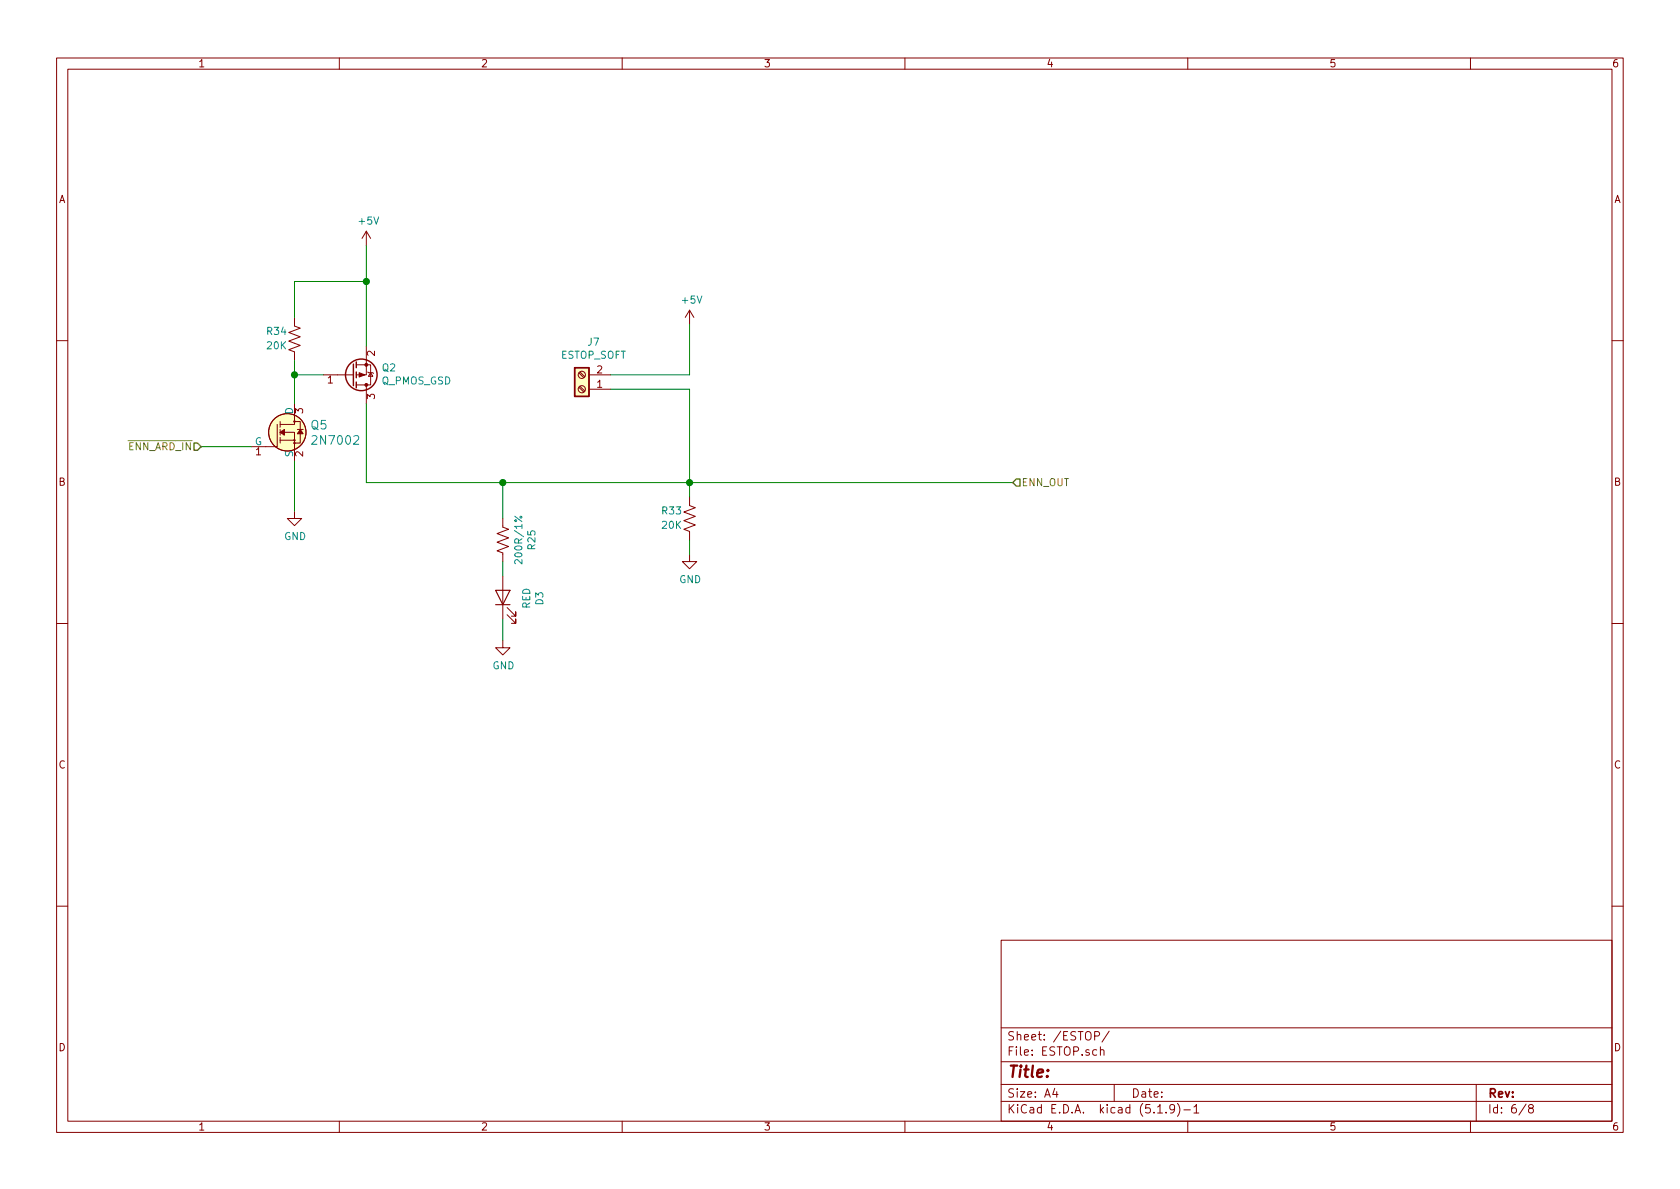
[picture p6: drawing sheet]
EESchema Schematic File Version 4
EELAYER 30 0
EELAYER END
$Descr A4 11693 8268
encoding utf-8
Sheet 6 8
Title ""
Date ""
Rev ""
Comp ""
Comment1 ""
Comment2 ""
Comment3 ""
Comment4 ""
$EndDescr
Text HLabel 7050 3350 2    50   Input ~ 0
ENN_OUT
Text HLabel 1400 3100 0    50   Input ~ 0
~ENN_ARD_IN
Wire Wire Line
	2050 2600 2250 2600
$Comp
L MMTK-rescue:Q_PMOS_GSD-Device-MMTK-rescue Q?
U 1 1
P 2450 2600
AR Path="/5F79773F" Ref="Q?"  Part="1" 
AR Path="/5F791A23/5F79773F" Ref="Q2"  Part="1" 
F 0 "Q2" H 2655 2554 50  0000 L CNN
F 1 "Q_PMOS_GSD" H 2655 2645 50  0000 L CNN
F 2 "Package_TO_SOT_SMD:SOT-23" H 2650 2700 50  0001 C CNN
F 3 "~" H 2450 2600 50  0001 C CNN
	1    2450 2600
	1    0    0    1   
$EndComp
$Comp
L MMTK-rescue:+5V-power-MMTK-rescue #PWR?
U 1 1
P 2550 1700
AR Path="/5F797738" Ref="#PWR?"  Part="1" 
AR Path="/5F791A23/5F797738" Ref="#PWR0150"  Part="1" 
F 0 "#PWR0150" H 2550 1550 50  0001 C CNN
F 1 "+5V" H 2565 1873 50  0000 C CNN
F 2 "" H 2550 1700 50  0001 C CNN
F 3 "" H 2550 1700 50  0001 C CNN
	1    2550 1700
	1    0    0    -1  
$EndComp
Wire Wire Line
	2550 2800 2550 3350
Wire Wire Line
	2550 3350 3500 3350
$Comp
L MMTK-rescue:Screw_Terminal_01x02-Connector-MMTK-rescue J7
U 1 1
P 4050 2700
F 0 "J7" H 3968 2375 50  0000 C CNN
F 1 "ESTOP_SOFT" H 3968 2466 50  0000 C CNN
F 2 "TerminalBlock_Phoenix:TerminalBlock_Phoenix_PT-1,5-2-3.5-H_1x02_P3.50mm_Horizontal" H 4050 2700 50  0001 C CNN
F 3 "~" H 4050 2700 50  0001 C CNN
	1    4050 2700
	-1   0    0    1   
$EndComp
Wire Wire Line
	4250 2700 4800 2700
Wire Wire Line
	4800 2700 4800 3350
Connection ~ 4800 3350
$Comp
L MMTK-rescue:+5V-power-MMTK-rescue #PWR?
U 1 1
P 4800 2250
AR Path="/5F79EA8F" Ref="#PWR?"  Part="1" 
AR Path="/5F791A23/5F79EA8F" Ref="#PWR0151"  Part="1" 
F 0 "#PWR0151" H 4800 2100 50  0001 C CNN
F 1 "+5V" H 4815 2423 50  0000 C CNN
F 2 "" H 4800 2250 50  0001 C CNN
F 3 "" H 4800 2250 50  0001 C CNN
	1    4800 2250
	1    0    0    -1  
$EndComp
Wire Wire Line
	4800 2250 4800 2600
Wire Wire Line
	4800 2600 4250 2600
$Comp
L MMTK-rescue:GND-power-MMTK-rescue #PWR?
U 1 1
P 4800 3850
AR Path="/5F7781FA/5F7BF223" Ref="#PWR?"  Part="1" 
AR Path="/5F7BF223" Ref="#PWR?"  Part="1" 
AR Path="/5F791A23/5F7BF223" Ref="#PWR0152"  Part="1" 
F 0 "#PWR0152" H 4800 3600 50  0001 C CNN
F 1 "GND" H 4805 3677 50  0000 C CNN
F 2 "" H 4800 3850 50  0001 C CNN
F 3 "" H 4800 3850 50  0001 C CNN
	1    4800 3850
	1    0    0    -1  
$EndComp
Wire Wire Line
	4800 3850 4800 3750
Wire Wire Line
	4800 3450 4800 3350
$Comp
L MMTK-rescue:LED-Device-MMTK-rescue D?
U 1 1
P 3500 4150
AR Path="/5F700C8F/5F91E4E1" Ref="D?"  Part="1" 
AR Path="/5F791A23/5F91E4E1" Ref="D3"  Part="1" 
AR Path="/5F91E4E1" Ref="D3"  Part="1" 
F 0 "D3" H 3493 3895 50  0000 C CNN
F 1 "RED" H 3493 3986 50  0000 C CNN
F 2 "LED_SMD:LED_0603_1608Metric" H 3500 4150 50  0001 C CNN
F 3 "~" H 3500 4150 50  0001 C CNN
	1    3500 4150
	0    -1   -1   0   
$EndComp
Wire Wire Line
	3500 3900 3500 4000
Wire Wire Line
	3500 4300 3500 4450
$Comp
L MMTK-rescue:R_US-Device-MMTK-rescue R?
U 1 1
P 3500 3750
AR Path="/5F6F52D9/5F91E4E9" Ref="R?"  Part="1" 
AR Path="/5F91E4E9" Ref="R?"  Part="1" 
AR Path="/5F791A23/5F91E4E9" Ref="R25"  Part="1" 
AR Path="/5F700C8F/5F91E4E9" Ref="R?"  Part="1" 
F 0 "R25" V 3295 3750 50  0000 C CNN
F 1 "200R/1%" V 3386 3750 50  0000 C CNN
F 2 "Resistor_SMD:R_0603_1608Metric" V 3540 3740 50  0001 C CNN
F 3 "~" H 3500 3750 50  0001 C CNN
	1    3500 3750
	-1   0    0    1   
$EndComp
Wire Wire Line
	3500 3600 3500 3350
Connection ~ 3500 3350
Wire Wire Line
	3500 3350 4800 3350
$Comp
L MMTK-rescue:GND-power-MMTK-rescue #PWR?
U 1 1
P 3500 4450
AR Path="/5F7781FA/5F91F147" Ref="#PWR?"  Part="1" 
AR Path="/5F91F147" Ref="#PWR?"  Part="1" 
AR Path="/5F791A23/5F91F147" Ref="#PWR0157"  Part="1" 
F 0 "#PWR0157" H 3500 4200 50  0001 C CNN
F 1 "GND" H 3505 4277 50  0000 C CNN
F 2 "" H 3500 4450 50  0001 C CNN
F 3 "" H 3500 4450 50  0001 C CNN
	1    3500 4450
	1    0    0    -1  
$EndComp
$Comp
L MMTK-rescue:R_US-Device-MMTK-rescue R?
U 1 1
P 4800 3600
AR Path="/5F6A985A/5F9260F5" Ref="R?"  Part="1" 
AR Path="/5F791A23/5F9260F5" Ref="R33"  Part="1" 
F 0 "R33" H 5000 3550 50  0000 R CNN
F 1 "20K" H 5000 3650 50  0000 R CNN
F 2 "Resistor_SMD:R_0603_1608Metric" V 4840 3590 50  0001 C CNN
F 3 "~" H 4800 3600 50  0001 C CNN
	1    4800 3600
	-1   0    0    1   
$EndComp
$Comp
L dk_Transistors-FETs-MOSFETs-Single:2N7002 Q?
U 1 1
P 2050 3000
AR Path="/5F700C8F/5F9B1343" Ref="Q?"  Part="1" 
AR Path="/5F791A23/5F9B1343" Ref="Q5"  Part="1" 
F 0 "Q5" H 2158 3053 60  0000 L CNN
F 1 "2N7002" H 2158 2947 60  0000 L CNN
F 2 "digikey-footprints:SOT-23-3" H 2250 3200 60  0001 L CNN
F 3 "https://www.onsemi.com/pub/Collateral/NDS7002A-D.PDF" H 2250 3300 60  0001 L CNN
F 4 "2N7002NCT-ND" H 2250 3400 60  0001 L CNN "Digi-Key_PN"
F 5 "2N7002" H 2250 3500 60  0001 L CNN "MPN"
F 6 "Discrete Semiconductor Products" H 2250 3600 60  0001 L CNN "Category"
F 7 "Transistors - FETs, MOSFETs - Single" H 2250 3700 60  0001 L CNN "Family"
F 8 "https://www.onsemi.com/pub/Collateral/NDS7002A-D.PDF" H 2250 3800 60  0001 L CNN "DK_Datasheet_Link"
F 9 "/product-detail/en/on-semiconductor/2N7002/2N7002NCT-ND/244664" H 2250 3900 60  0001 L CNN "DK_Detail_Page"
F 10 "MOSFET N-CH 60V 115MA SOT-23" H 2250 4000 60  0001 L CNN "Description"
F 11 "ON Semiconductor" H 2250 4100 60  0001 L CNN "Manufacturer"
F 12 "Active" H 2250 4200 60  0001 L CNN "Status"
	1    2050 3000
	1    0    0    -1  
$EndComp
Wire Wire Line
	2050 2800 2050 2600
Wire Wire Line
	2550 1700 2550 1950
$Comp
L MMTK-rescue:R_US-Device-MMTK-rescue R?
U 1 1
P 2050 2350
AR Path="/5F6A985A/5F9B389C" Ref="R?"  Part="1" 
AR Path="/5F791A23/5F9B389C" Ref="R34"  Part="1" 
F 0 "R34" H 2250 2300 50  0000 R CNN
F 1 "20K" H 2250 2400 50  0000 R CNN
F 2 "Resistor_SMD:R_0603_1608Metric" V 2090 2340 50  0001 C CNN
F 3 "~" H 2050 2350 50  0001 C CNN
	1    2050 2350
	-1   0    0    1   
$EndComp
Wire Wire Line
	2050 2600 2050 2500
Connection ~ 2050 2600
Wire Wire Line
	2050 2200 2050 1950
Wire Wire Line
	2050 1950 2550 1950
Connection ~ 2550 1950
Wire Wire Line
	2550 1950 2550 2400
$Comp
L MMTK-rescue:GND-power-MMTK-rescue #PWR?
U 1 1
P 2050 3550
AR Path="/5F7781FA/5F9B4C0B" Ref="#PWR?"  Part="1" 
AR Path="/5F9B4C0B" Ref="#PWR?"  Part="1" 
AR Path="/5F791A23/5F9B4C0B" Ref="#PWR0158"  Part="1" 
F 0 "#PWR0158" H 2050 3300 50  0001 C CNN
F 1 "GND" H 2055 3377 50  0000 C CNN
F 2 "" H 2050 3550 50  0001 C CNN
F 3 "" H 2050 3550 50  0001 C CNN
	1    2050 3550
	1    0    0    -1  
$EndComp
Wire Wire Line
	2050 3200 2050 3550
Wire Wire Line
	1400 3100 1750 3100
Wire Wire Line
	4800 3350 7050 3350
$EndSCHEMATC
